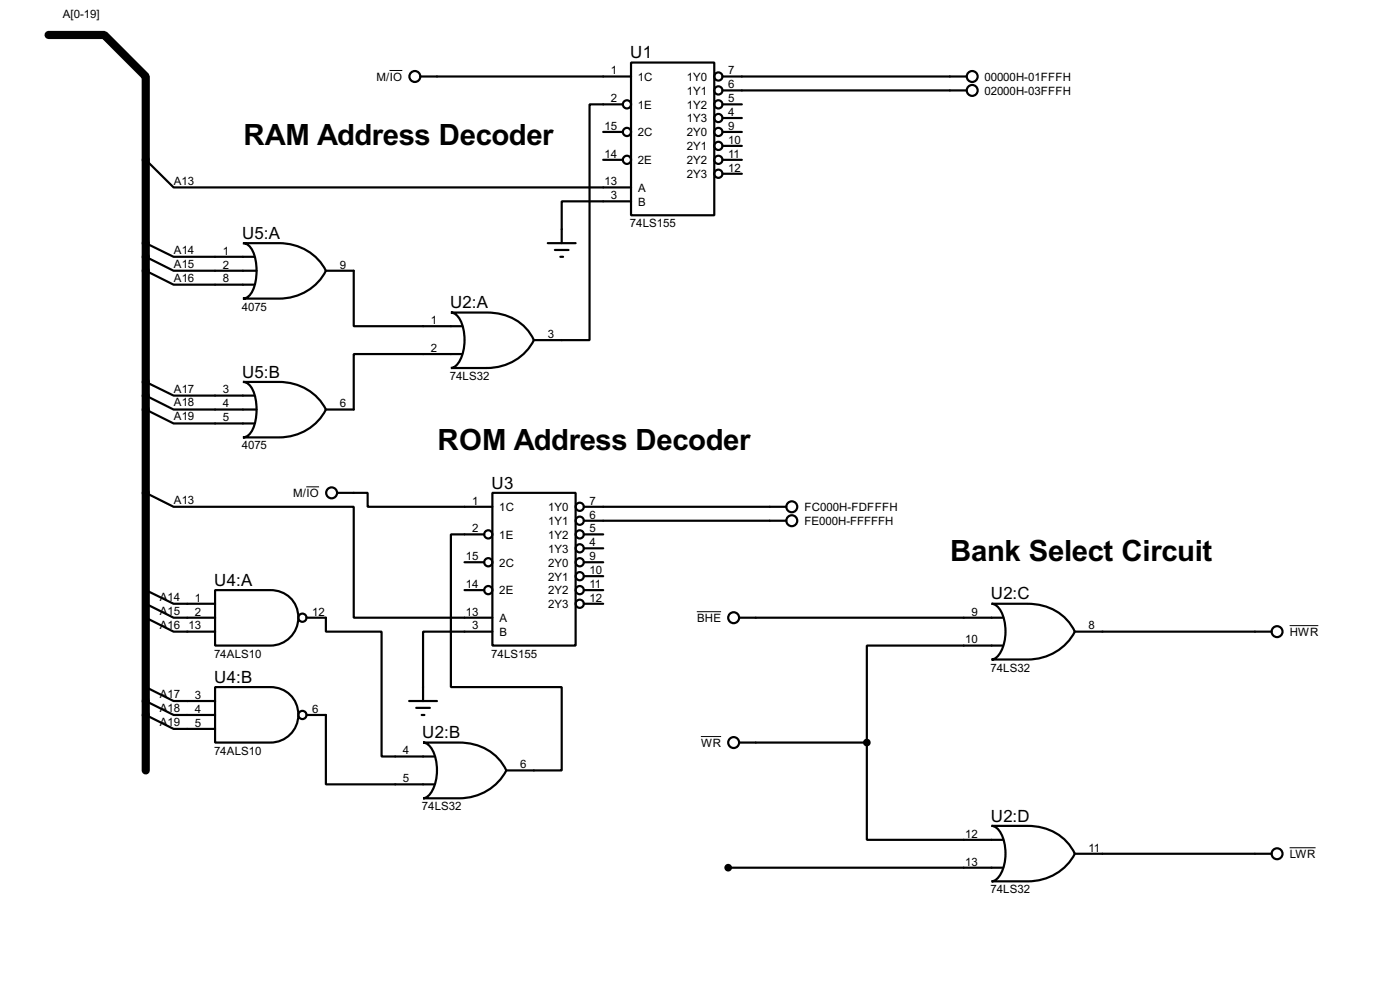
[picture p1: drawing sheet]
<svg xmlns="http://www.w3.org/2000/svg" width="256mm" height="180mm" viewBox="0 0 256 180" stroke-linecap="round" stroke-linejoin="round" font-family="sans-serif">
<path d="M8.9 6.4h10.2l7.6 7.6v127" fill="none" stroke="#000" stroke-width="1.5"/>
<g fill="none" stroke="#000" stroke-width=".4">
<path d="M77 14h38.6M114.1 19.1h-6.1v43.2h-10.2M115.6 11.5h15.3v27.9h-15.3zM132.4 14h44.7M132.4 16.6h44.7M132.4 19.1h3.5M26.7 29.3l5.1 5h83.8M110.5 24.2h3.6M110.5 29.3h3.6M115.6 36.9h-12.7v7.6M132.4 21.6h3.5M132.4 24.2h3.5"/>
<path d="M132.4 26.7h3.5M132.4 29.3h3.5M132.4 31.8h3.5M26.7 44.5l5.1 2.5h14.7M26.7 47l5.1 2.6h15.2M26.7 49.6l5.1 2.5h14.7M44.5 44.5h6.6a9.4 9.4 0 0 1 8.6 5.1 9.5 9.5 0 0 1-8.6 5.1h-6.6a2.17 2.17 0 0 0 1.8-1.5 9.3 9.3 0 0 0-.3-7.8l-1-.8zM59.7 49.6h5.1v10.1h19.8M82.6 57.2h6.6a9.1 9.1 0 0 1 8.6 5.1 9.5 9.5 0 0 1-8.6 5.1h-6.6a2.27 2.27 0 0 0 1.7-1.5 8.5 8.5 0 0 0-.4-7.9l-.8-.7zM100.4 44.5h5.1M101.7 45.8h2.5M102.7 47h.5"/>
<path d="M26.7 69.9l5.1 2.5h14.7M26.7 72.4l5.1 2.6h15.2M26.7 75l5.1 2.5h14.7M44.5 69.9h6.6a9.4 9.4 0 0 1 8.6 5.1 9.5 9.5 0 0 1-8.6 5.1h-6.6a2.17 2.17 0 0 0 1.8-1.5 9.3 9.3 0 0 0-.3-7.8l-1-.8zM84.6 64.8h-19.8v10.2h-5.1M26.7 90.2l5.1 2.6h33v20.3h25.4M61.8 90.2h5.6v2.6h22.8M88.7 97.8h-6.1v28h20.3v15.2h-10.1M90.2 90.2h15.3v28h-15.3zM107 92.8h37.1M107 95.3h37.1M107 97.8h3.5"/>
<path d="M26.7 108l5.1 2.5h7.6M26.7 110.5l5.1 2.6h7.6M26.7 113.1l5.1 2.5h7.6M39.4 108h10.2a5.1 5.1 0 0 1 5.1 5.1 5.1 5.1 0 0 1-5.1 5.1h-10.2zM56.2 113.1h3.5v2.5h10.2v22.9h9.7M85.1 102.9h3.6M85.1 108h3.6M90.2 115.6h-12.7v12.7M107 100.4h3.5M107 102.9h3.5M107 105.5h3.5M107 108h3.5"/>
<path d="M107 110.5h3.5M135.4 113.1h48.3M181.7 110.5h6.6a9.2 9.2 0 0 1 8.6 5.1 9.6 9.6 0 0 1-8.6 5.1h-6.6a2.32 2.32 0 0 0 1.7-1.5 8.4 8.4 0 0 0-.4-7.9l-.9-.7zM183.7 118.2h-24.9v17.7M196.9 115.6h36.1M26.7 125.8l5.1 2.5h7.6M26.7 128.3l5.1 2.6h7.6M26.7 130.9l5.1 2.5h7.6M39.4 125.8h10.2a5.1 5.1 0 0 1 5.1 5 5.1 5.1 0 0 1-5.1 5.1h-10.2zM56.2 130.9h3.5v12.7h19.9M75 128.3h5.1M76.3 129.6h2.5"/>
<path d="M77.3 130.9h.5M77.5 135.9h6.6a9.2 9.2 0 0 1 8.7 5.1 9.6 9.6 0 0 1-8.7 5.1h-6.6a2.32 2.32 0 0 0 1.7-1.5 8.4 8.4 0 0 0-.3-7.9l-.9-.7zM135.4 135.9h23.4M158.8 135.9v17.8h24.9M133.4 158.8h50.3M181.7 151.2h6.6a9.2 9.2 0 0 1 8.6 5.1 9.6 9.6 0 0 1-8.6 5h-6.6a2.3 2.3 0 0 0 1.7-1.5 8.3 8.3 0 0 0-.4-7.8l-.9-.8zM196.9 156.3h36.1"/>
<circle cx="76" cy="14" r="1"/>
<circle cx="114.8" cy="19.1" r=".75"/>
<circle cx="131.6" cy="19.1" r=".75"/>
<circle cx="131.6" cy="14" r=".75"/>
<circle cx="131.6" cy="16.6" r=".75"/>
<circle cx="178.1" cy="14" r="1"/>
<circle cx="178.1" cy="16.6" r="1"/>
<circle cx="114.8" cy="24.2" r=".75"/>
<circle cx="114.8" cy="29.3" r=".75"/>
<circle cx="131.6" cy="31.8" r=".75"/>
<circle cx="131.6" cy="24.2" r=".75"/>
<circle cx="131.6" cy="26.7" r=".75"/>
<circle cx="131.6" cy="21.6" r=".75"/>
<circle cx="131.6" cy="29.3" r=".75"/>
<circle cx="60.7" cy="90.2" r="1"/>
<circle cx="89.4" cy="97.8" r=".75"/>
<circle cx="106.2" cy="95.3" r=".75"/>
<circle cx="106.2" cy="97.8" r=".75"/>
<circle cx="106.2" cy="92.8" r=".75"/>
<circle cx="145" cy="92.8" r="1"/>
<circle cx="145" cy="95.3" r="1"/>
<circle cx="55.4" cy="113.1" r=".75"/>
<circle cx="89.4" cy="102.9" r=".75"/>
<circle cx="89.4" cy="108" r=".75"/>
<circle cx="106.2" cy="110.5" r=".75"/>
<circle cx="106.2" cy="102.9" r=".75"/>
<circle cx="106.2" cy="105.5" r=".75"/>
<circle cx="106.2" cy="108" r=".75"/>
<circle cx="106.2" cy="100.4" r=".75"/>
<circle cx="134.4" cy="113.1" r="1"/>
<circle cx="233.9" cy="115.6" r="1"/>
<circle cx="55.4" cy="130.9" r=".75"/>
<circle cx="134.4" cy="135.9" r="1"/>
<circle cx="233.9" cy="156.3" r="1"/>
</g>
<g fill="#000" stroke="#000" stroke-width=".4">
<circle cx="158.8" cy="135.9" r=".5"/>
<circle cx="133.4" cy="158.8" r=".5"/>
</g>
<path d="M71.4 12.9h2.3M56.1 89.1h2.4M127.7 112h4.4M236.3 114.5h5.2M128.4 134.8h3.7M236.3 155.2h4.7" fill="none" stroke="#000" stroke-width=".18"/>
<g font-size="6">
<text x="44.6" y="26.5">RAM Address Decoder</text>
<text x="80.1" y="82.4">ROM Address Decoder</text>
<text x="174.1" y="102.7">Bank Select Circuit</text>
</g>
<g font-size="3.4">
<text x="115.5" y="10.7">U1</text>
<text x="44.4" y="43.7">U5:A</text>
<text x="82.5" y="56.4">U2:A</text>
<text x="44.4" y="69.1">U5:B</text>
<text x="90.1" y="89.4">U3</text>
<text x="39.3" y="107.2">U4:A</text>
<text x="181.5" y="109.7">U2:C</text>
<text x="39.3" y="125">U4:B</text>
<text x="77.4" y="135.1">U2:B</text>
<text x="181.5" y="150.4">U2:D</text>
</g>
<text font-size="2.4" x="147.4" y="96.1">FE000H-FFFFFH</text>
<g font-size="2.3">
<text x="11.5" y="3.3">A[0-19]</text>
<text x="69" y="14.8">M/IO</text>
<text x="111.9" y="13.6">1</text>
<text x="116.8" y="14.8">1C</text>
<text x="125.8" y="14.8">1Y0</text>
<text x="125.8" y="17.3">1Y1</text>
<text x="133.4" y="13.6">7</text>
<text x="133.4" y="16.2">6</text>
<text x="180.3" y="14.8">00000H-01FFFH</text>
<text x="180.3" y="17.3">02000H-03FFFH</text>
<text x="110.8" y="23.8">15</text>
<text x="111.9" y="18.7">2</text>
<text x="116.8" y="19.9">1E</text>
<text x="125.8" y="19.9">1Y2</text>
<text x="125.8" y="22.4">1Y3</text>
<text x="133.4" y="18.7">5</text>
<text x="133.4" y="21.2">4</text>
<text x="133.4" y="23.8">9</text>
<text x="110.8" y="28.9">14</text>
<text x="116.8" y="24.9">2C</text>
<text x="125.8" y="24.9">2Y0</text>
<text x="125.8" y="27.5">2Y1</text>
<text x="133.4" y="26.3">10</text>
<text x="133.4" y="28.9">11</text>
<text x="31.8" y="33.8">A13</text>
<text x="110.8" y="33.9">13</text>
<text x="116.8" y="30">2E</text>
<text x="116.9" y="35.1">A</text>
<text x="125.8" y="30">2Y2</text>
<text x="125.8" y="32.6">2Y3</text>
<text x="133.4" y="31.4">12</text>
<text x="111.9" y="36.5">3</text>
<text x="115.4" y="41.6">74LS155</text>
<text x="116.9" y="37.6">B</text>
<text x="31.9" y="46.5">A14</text>
<text x="40.8" y="46.6">1</text>
<text x="31.9" y="49">A15</text>
<text x="31.9" y="51.5">A16</text>
<text x="40.8" y="49.1">2</text>
<text x="40.8" y="51.7">8</text>
<text x="62.3" y="49.1">9</text>
<text x="44.3" y="56.8">4075</text>
<text x="78.9" y="59.3">1</text>
<text x="78.9" y="64.4">2</text>
<text x="100.4" y="61.8">3</text>
<text x="31.9" y="71.9">A17</text>
<text x="82.4" y="69.5">74LS32</text>
<text x="31.9" y="74.4">A18</text>
<text x="31.9" y="76.9">A19</text>
<text x="40.8" y="72">3</text>
<text x="40.8" y="74.5">4</text>
<text x="40.8" y="77.1">5</text>
<text x="62.3" y="74.5">6</text>
<text x="44.3" y="82.2">4075</text>
<text x="31.9" y="92.2">A13</text>
<text x="53.7" y="91">M/IO</text>
<text x="86.5" y="92.4">1</text>
<text x="91.4" y="93.6">1C</text>
<text x="100.4" y="93.6">1Y0</text>
<text x="108" y="92.4">7</text>
<text x="108" y="94.9">6</text>
<text x="147.4" y="93.6">FC000H-FDFFFH</text>
<text x="86.5" y="97.4">2</text>
<text x="91.4" y="98.6">1E</text>
<text x="100.4" y="96.1">1Y1</text>
<text x="100.4" y="98.6">1Y2</text>
<text x="100.4" y="101.1">1Y3</text>
<text x="108" y="97.4">5</text>
<text x="108" y="100">4</text>
<text x="85.4" y="102.5">15</text>
<text x="85.4" y="107.6">14</text>
<text x="91.4" y="103.7">2C</text>
<text x="100.4" y="103.7">2Y0</text>
<text x="100.4" y="106.3">2Y1</text>
<text x="108" y="102.5">9</text>
<text x="108" y="105.1">10</text>
<text x="108" y="107.6">11</text>
<text x="29.3" y="110">A14</text>
<text x="29.3" y="112.5">A15</text>
<text x="35.7" y="110.1">1</text>
<text x="35.7" y="112.6">2</text>
<text x="57.2" y="112.6">12</text>
<text x="85.4" y="112.7">13</text>
<text x="91.4" y="108.8">2E</text>
<text x="91.5" y="113.8">A</text>
<text x="100.4" y="108.8">2Y2</text>
<text x="100.4" y="111.3">2Y3</text>
<text x="108" y="110.1">12</text>
<text x="127.7" y="113.8">BHE</text>
<text x="178" y="112.6">9</text>
<text x="29.3" y="115">A16</text>
<text x="34.5" y="115.2">13</text>
<text x="86.5" y="115.2">3</text>
<text x="91.5" y="116.4">B</text>
<text x="176.8" y="117.7">10</text>
<text x="199.4" y="115.2">8</text>
<text x="236.3" y="116.4">HWR</text>
<text x="39.2" y="120.3">74ALS10</text>
<text x="90" y="120.3">74LS155</text>
<text x="181.5" y="122.9">74LS32</text>
<text x="29.3" y="127.7">A17</text>
<text x="29.3" y="130.3">A18</text>
<text x="35.7" y="127.9">3</text>
<text x="35.7" y="130.4">4</text>
<text x="57.2" y="130.4">6</text>
<text x="29.3" y="132.8">A19</text>
<text x="35.7" y="133">5</text>
<text x="128.4" y="136.7">WR</text>
<text x="39.2" y="138.1">74ALS10</text>
<text x="73.8" y="138">4</text>
<text x="73.8" y="143.1">5</text>
<text x="95.3" y="140.6">6</text>
<text x="77.3" y="148.3">74LS32</text>
<text x="176.8" y="153.3">12</text>
<text x="199.4" y="155.8">11</text>
<text x="176.8" y="158.4">13</text>
<text x="236.3" y="157">LWR</text>
<text x="181.5" y="163.5">74LS32</text>
</g>
</svg>
